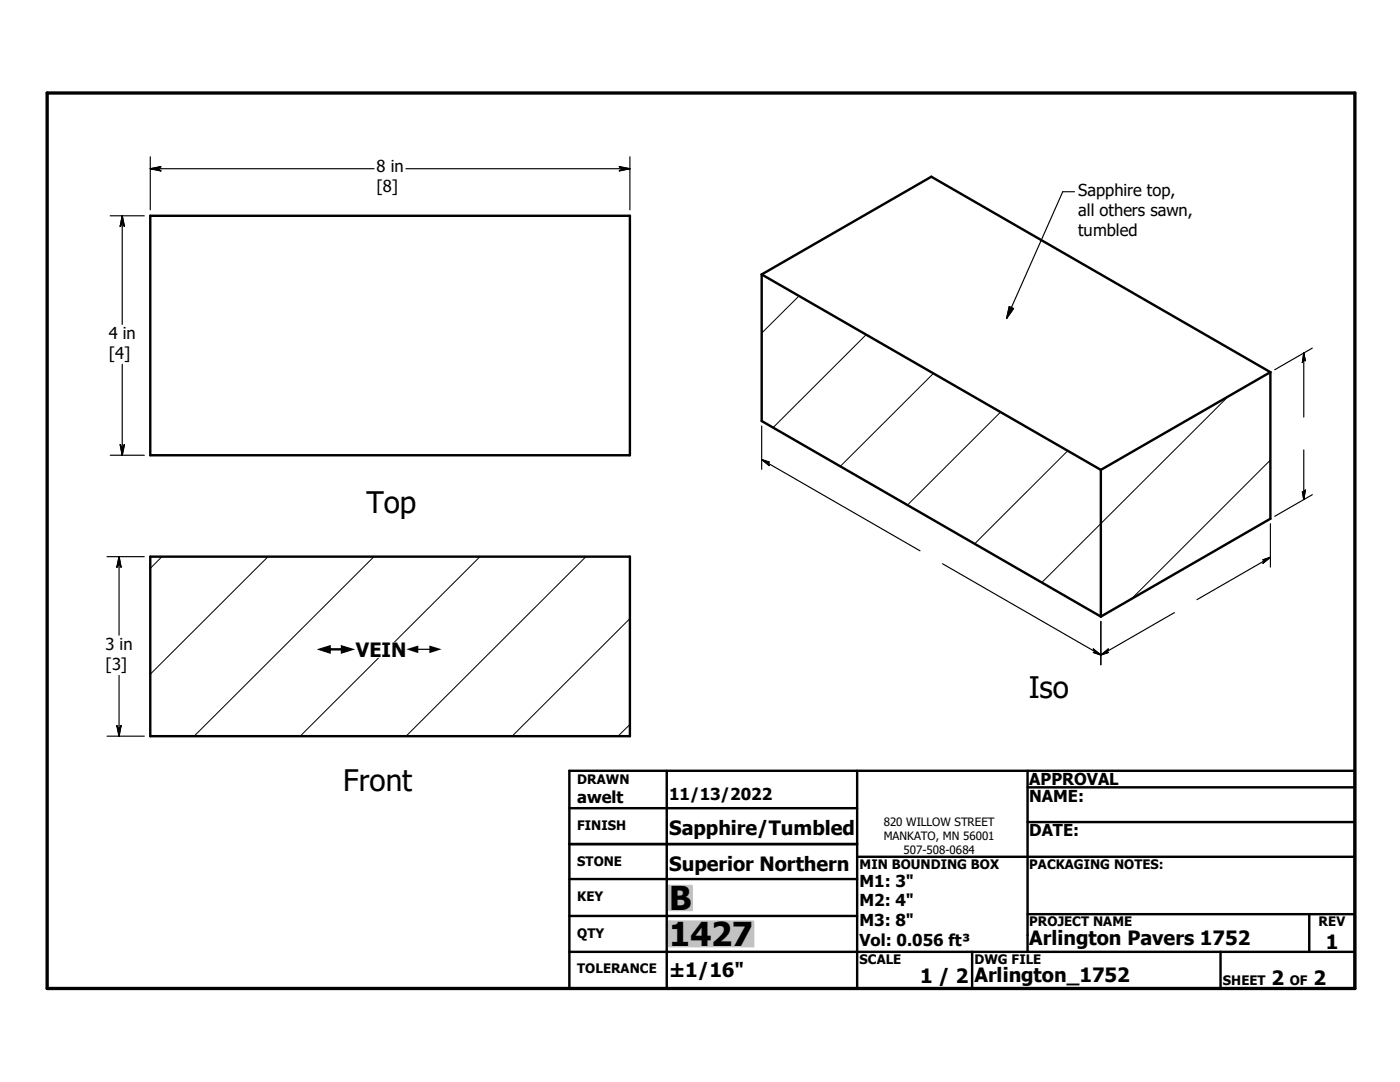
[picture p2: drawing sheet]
<svg xmlns="http://www.w3.org/2000/svg" width="279mm" height="216mm" viewBox="0 0 279 216" stroke-linecap="round" stroke-linejoin="round" font-family="sans-serif">
<g fill="none" stroke="#000" stroke-width=".48">
<path d="M30 43.1h95.7v47.7h-95.7zM152 54.8v29.2l67.7 39M152 54.8l67.7 39M152 54.8l33.9-19.5 67.6 39M253.5 74.3v29.2l-33.8 19.5M253.5 74.3l-33.8 19.5M219.7 93.8v29.2M30 111.1h95.7v35.8h-95.7zM113.6 153.8h156.8v43.4h-156.8zM133.1 153.8v43.4M171.1 153.8v43.4M205.1 157.1h65.3"/>
<path d="M205.1 153.8v36.1M113.6 175.4h57.5M113.6 161.3h57.5M113.6 168.4h57.5M171.1 171h99.3M205.1 164h65.3M113.6 182.8h57.5M113.6 189.9h156.8M194 189.9v7.3M205.1 182.4h65.3M243.6 189.9v7.3M261.3 182.4v7.5"/>
</g>
<g fill="none" stroke="#000" stroke-width=".2">
<path d="M159.5 59.1l-7.5 7.4M172.9 66.8l-18.6 18.5M186.3 74.5l-18.6 18.5M245.1 79.1l-37.2 37.1M199.7 82.2l-18.6 18.6M213.1 90l-18.6 18.5M253.5 91.8l-27.7 27.7M32.3 111.1l-2.3 2.3M53.5 111.1l-23.5 23.4M74.6 111.1l-35.9 35.8M95.8 111.1l-35.9 35.8M116.9 111.1l-35.9 35.8"/>
<path d="M125.7 123.4l-23.5 23.5M125.7 144.6l-2.4 2.3"/>
</g>
<path d="M9.4 18.6h261v178.6h-261z" fill="none" stroke="#000" stroke-width=".66"/>
<g fill="#c0c0c0" stroke="#c0c0c0" stroke-width=".48">
<path d="M133.5 183.9h16.8v4.9z"/>
<path d="M133.5 183.9l16.8 4.9h-16.8z"/>
<path d="M133.5 176.8h4.5v4.8z"/>
<path d="M133.5 176.8l4.5 4.8h-4.5z"/>
</g>
<g fill="#fff" stroke="#fff" stroke-width=".23">
<path d="M63.5 128.3h25.1v2.8z"/>
<path d="M63.5 128.3l25.1 2.8h-25.1z"/>
</g>
<g fill="none" stroke="#000" stroke-width=".23">
<path d="M30 33.7h44.7M30 33.7l2.1-.4-.7 .4M30 33.7l2.1 .4-.7-.4M30 31.3v10.6M31.4 33.7h.1M81 33.7h44.7M124.3 33.7h.1M124.3 33.7l-.7 .4 2.1-.4M124.3 33.7l-.7-.4 2.1 .4M125.7 31.3v10.6M214.4 38.3h-2.3l-11.2 25.2M22 43.1h6.8"/>
<path d="M24.4 44.4h.1M24.4 43.1v21.6M24.4 43.1l.4 2.1-.4-.8M24.4 43.1l-.4 2.1 .4-.8M24.4 72.7v18.1M201.4 61.2l.9 .4-1.4 1.9zM260.2 71.5h.1M260.2 70.4v12.8M260.2 70.4l.3 1.6-.3-.5M260.2 70.4l-.3 1.9 .3-.8M261.9 69.5l-7.5 4.3M22 90.8h6.8"/>
<path d="M24.4 89.5h.1M24.4 89.5l-.4-.8 .4 2.1M24.4 89.5l.4-.8-.4 2.1M152 91.7l31.6 18.2M152 91.7l1.5 .5-.5 .1M152 91.7l1.5 1.2-.5-.6M152 85v8.7M153 92.3h.1M260.2 98.6h.1M260.2 89.8v9.9M260.2 98.6l-.3-.5 .3 1.6M260.2 98.6l.3-.8-.3 1.9"/>
<path d="M261.9 98.7l-7.5 4.3M21.4 111.1h7.4M23.8 112.4h.1M23.8 111.1v15.6M23.8 111.1l.4 2.1-.4-.8M23.8 111.1l-.5 2.1 .5-.8M188.1 112.5l31.6 18.2M252.6 111.8h.1M253.5 111.2l-14.6 8.5M253.5 111.2l-1.4 1.2 .5-.6M253.5 111.2l-1.4 .5 .5 .1M253.5 104.5v8.7"/>
<path d="M23.8 134.8v12.1M218.7 130.1h.1M218.7 130.1l-.5 .1 1.5 .5M218.7 130.1l-.5-.6 1.5 1.2M219.7 124v8.7M220.7 130.1h.1M220.7 130.1l.5-.6-1.5 1.2M220.7 130.1l.5 .1-1.5 .5M234.4 122.2l-14.7 8.5M21.4 146.9h7.4M23.8 145.5h.1M23.8 145.5l-.5-.7 .5 2.1"/>
<path d="M23.8 145.5l.4-.7-.4 2.1"/>
</g>
<g fill="#000" stroke="#000" stroke-width=".23">
<path d="M30 33.7l2.1-.4-.7 .4zM30 33.7h1.4l.7 .4zM31.4 33.7l.7 .4zM123.6 34.1l.7-.4h1.4zM123.6 33.3l2.1 .4h-1.4zM123.6 33.3l.7 .4zM24.4 43.1l.4 2.1-.4-.8zM24.4 43.1v1.3l-.4 .8zM24.4 44.4l-.4 .8zM201.4 61.2l.9 .4-1.4 1.9zM260.2 70.4l.3 1.6-.3-.5zM260.2 70.4v1.1l-.3 .8z"/>
<path d="M260.2 71.5l-.3 .8zM24 88.7l.4 .8v1.3zM24.8 88.7l-.4 2.1v-1.3zM24.8 88.7l-.4 .8zM152 91.7l1.5 .5-.5 .1zM152 91.7l1 .6 .5 .6zM153 92.3l.5 .6zM259.9 98.1l.3 .5v1.1zM260.5 97.8l-.3 1.9v-1.1zM260.5 97.8l-.3 .8zM23.8 111.1l.4 2.1-.4-.8zM23.8 111.1v1.3l-.5 .8z"/>
<path d="M23.8 112.4l-.5 .8zM252.6 111.8l.9-.6-1.4 1.2zM252.1 111.7l1.4-.5-.9 .6zM252.1 111.7l.5 .1zM218.2 130.2l.5-.1 1 .6zM218.2 129.5l1.5 1.2-1-.6zM218.2 129.5l.5 .6zM219.7 130.7l1.5-1.2-.5 .6zM219.7 130.7l1-.6 .5 .1zM220.7 130.1l.5 .1zM23.3 144.8l.5 .7v1.4zM24.2 144.8l-.4 2.1v-1.4z"/>
<path d="M24.2 144.8l-.4 .7z"/>
</g>
<g font-size="6.6">
<text x="133.6" y="181.6">B</text>
<text x="133.6" y="188.8">1427</text>
</g>
<g font-size="5.9">
<text x="73.2" y="102.4">Top</text>
<text x="205.3" y="139.2">Iso</text>
<text x="68.5" y="157.8">Front</text>
</g>
<g font-size="3.9">
<text x="71" y="131.1">VEIN</text>
<text x="133.6" y="166.7">Sapphire/Tumbled</text>
<text x="133.6" y="173.8">Superior Northern</text>
<text x="205.4" y="188.6">Arlington Pavers 1752</text>
<text x="264.6" y="189.3">1</text>
<text x="133.6" y="194.9">±1/16&quot;</text>
<text x="183.6" y="196.1">1 / 2</text>
<text x="194.5" y="195.9">Arlington_1752</text>
<text x="253.8" y="196.6">2</text>
<text x="262.1" y="196.6">2</text>
</g>
<g font-size="3.3">
<text x="75.1" y="34.3">8 in</text>
<text x="75.1" y="38.4">[8]</text>
<text x="215.2" y="39.2">Sapphire top,</text>
<text x="215.2" y="43.1">all others sawn,</text>
<text x="215.2" y="47.1">tumbled</text>
<text x="21.7" y="67.6">4 in</text>
<text x="21.7" y="71.6">[4]</text>
<text x="21.1" y="129.6">3 in</text>
<text x="21.1" y="133.6">[3]</text>
<text x="115.2" y="160.2">awelt</text>
<text x="133.6" y="159.7">11/13/2022</text>
<text x="205.4" y="156.7">APPROVAL</text>
<text x="205.4" y="159.9">NAME:</text>
<text x="205.4" y="166.9">DATE:</text>
<text x="171.5" y="176.9">M1: 3&quot;</text>
<text x="171.5" y="180.8">M2: 4&quot;</text>
<text x="171.5" y="184.8">M3: 8&quot;</text>
<text x="171.5" y="188.7">Vol: 0.056 ft³</text>
</g>
<g font-size="3.1">
<text x="63.5" y="131.1">#</text>
<text x="81.1" y="131.1">#</text>
</g>
<g font-size="2.6">
<text x="115.2" y="156.4">DRAWN</text>
<text x="115.2" y="165.6">FINISH</text>
<text x="115.2" y="172.8">STONE</text>
<text x="171.5" y="173.4">MIN BOUNDING BOX</text>
<text x="205.4" y="173.4">PACKAGING NOTES:</text>
<text x="115.2" y="179.9">KEY</text>
<text x="205.4" y="184.8">PROJECT NAME</text>
<text x="263.1" y="184.8">REV</text>
<text x="115.2" y="187.1">QTY</text>
<text x="115.2" y="194.2">TOLERANCE</text>
<text x="171.5" y="192.4">SCALE</text>
<text x="194.5" y="192.4">DWG FILE</text>
<text x="244.1" y="196.6">SHEET</text>
<text x="257.4" y="196.6">OF</text>
</g>
<g font-size="2.3">
<text x="176.4" y="164.8">820 WILLOW STREET</text>
<text x="176.4" y="167.6">MANKATO, MN 56001</text>
<text x="180.3" y="170.3">507-508-0684</text>
</g>
</svg>
